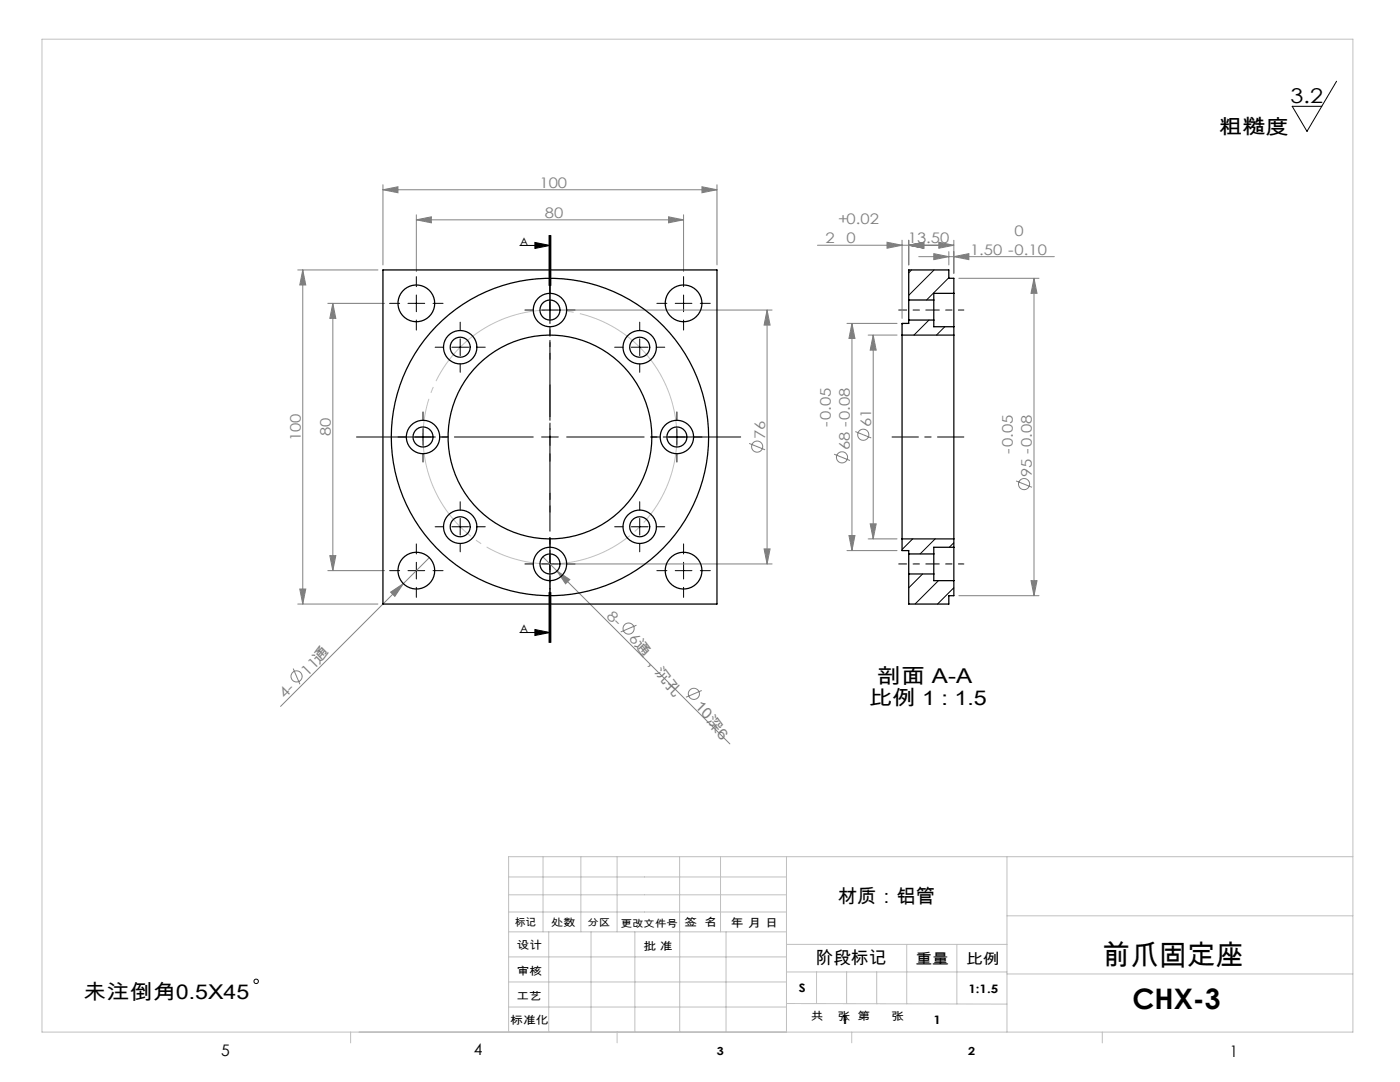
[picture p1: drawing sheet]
<svg xmlns="http://www.w3.org/2000/svg" width="279mm" height="216mm" viewBox="0 0 279 216" stroke-linecap="round" stroke-linejoin="round" font-family="sans-serif">
<g fill="none" stroke="#808080" stroke-width=".2">
<path d="M76.4 37.9l3-.6v1.2zM76.4 36.9v16M76.4 37.9h66.7M140.1 37.3l3 .6-3 .6zM143.1 36.9v16M59.4 53.9h16M60.4 53.9v66.6M60.4 53.9l.6 3h-1.2zM83.1 43.9l3-.6v1.2zM83.1 42.9v11.3M83.1 43.9h53.3M133.4 43.3l3 .6-3 .6z"/>
<path d="M136.4 42.9v11.3M163.1 48.9h27.3M177 48.3l3 .6-3 .6zM180 47.9v15.6M181.4 48.9l3-.6v1.2zM181.4 47.9v5M183.4 51.2h27M186.4 50.6l3 .6-3 .6zM187.4 48.3l3 .6-3 .6zM189.4 50.2v2.7M190.4 51.2l3-.6v1.2zM190.4 47.9v6.6"/>
<path d="M191.4 55.5h16M206.4 55.5v63.4M206.4 55.5l.6 3h-1.2zM65.4 60.5h11.4M66.4 60.5v53.4M66.4 60.5l.6 3h-1.2zM110.8 61.9h43.3M153.1 61.9v50.6M153.1 61.9l.6 3h-1.2zM169 64.5h10M170 64.5v45.4M170 64.5l.6 3h-1.2z"/>
<path d="M173.3 66.9h5.7M174.3 66.9l.6 3h-1.2zM174.3 66.9v40.6M149.5 88.5l3.2 1.3M166.5 90.6l3.1 1.3M170.7 86.1l3.2 1.3M202.8 96l3.2 1.2M59.8 117.5h1.2l-.6 3zM65.4 113.9h11.4M65.8 110.9h1.2l-.6 3zM78 118.2l2.5-1.7-1.7 2.5zM85.7 111.3l-29.7 29.7"/>
<path d="M108.3 111.1l37.4 37.3M110.8 112.5h43.3M111.2 113.9l2.5 1.7-.8 .9zM152.5 109.5h1.2l-.6 3zM169 109.9h10M169.4 106.9h1.2l-.6 3zM173.3 107.5h5.7M173.7 104.5h1.2l-.6 3zM191.4 118.9h16M205.8 115.9h1.2l-.6 3zM58.5 133.4l1.4 3.1M59.4 120.5h16"/>
<path d="M127 124.8l-3.1 1.3M140 137.8l-3.1 1.3"/>
<circle cx="151.1" cy="89.1" r="1.11"/>
<circle cx="168" cy="91.3" r="1.11"/>
<circle cx="172.3" cy="86.8" r="1.11"/>
<circle cx="204.4" cy="96.6" r="1.11"/>
<circle cx="59.2" cy="135" r="1.11"/>
<circle cx="125.5" cy="125.4" r="1.11"/>
<circle cx="138.5" cy="138.5" r="1.11"/>
</g>
<g fill="none" stroke="#000" stroke-width=".2">
<path d="M266.7 16.2l-5.9 10-2.9-5h5.9M83.1 58.9v3.3M103.8 49h6M106.8 48.4l3 .6-3 .6zM109.6 47v10M109.8 47v10M109.9 47v10M136.4 58.9v3.3M81.4 60.5h3.4M90.2 69.3h3.3M91.8 67.6v3.4M108.1 61.9h3.3"/>
<path d="M109.8 60.2v3.3M126 69.3h3.3M127.7 67.6v3.4M134.8 60.5h3.3M82.8 87.2h3.3M84.4 85.5v3.4M108.1 87.2h3.3M109.8 85.5v3.4M133.4 87.2h3.4M135.1 85.5v3.4M81.4 113.9h3.4M83.1 112.2v3.3"/>
<path d="M90.2 105.1h3.3M91.8 103.4v3.4M108.1 112.5h3.3M109.6 118.2v10M109.8 110.9v3.3M109.8 118.2v10M109.9 118.2v10zM126 105.1h3.3M127.7 103.4v3.4M134.8 113.9h3.3M136.4 112.2v3.3M103.8 126.2h6"/>
<path d="M106.8 125.6l3 .6-3 .6z"/>
<circle cx="51.1" cy="195.8" r=".44"/>
</g>
<path d="M134 79.8a25.3 25.3 0 0 0-42.4-10.2 25.3 25.3 0 0 0 11.5 42.1 25.3 25.3 0 0 0 31.3-30.5l-.4-1.4" fill="none" stroke="#c0c0c0" stroke-width=".2" stroke-dasharray="30.5 1.3 1.3 1.3" stroke-dashoffset="4.2" stroke-linecap="butt"/>
<g fill="none" stroke="#000" stroke-width=".2" stroke-dasharray="30.5 1.3 1.3 1.3">
<path d="M83.1 57.2v-2M109.8 58.5v-1.6M136.4 57.2v-2M79.8 60.5h-2M83.1 63.9v2M86.4 60.5h2M88.5 69.3h-1.7M91.8 66v-1.7M91.8 72.6v1.7M95.2 69.3h1.6M106.4 61.9h-1.6M109.8 65.2v1.7"/>
<path d="M113.1 61.9h1.7M124.3 69.3h-1.6M127.7 66v-1.7M127.7 72.6v1.7M131 69.3h1.7M133.1 60.5h-2M136.4 63.9v2M139.8 60.5h2M81.1 87.2h-1.7M84.4 83.9v-1.7M84.4 90.5v1.7M87.8 87.2h1.6"/>
<path d="M131.8 87.2h-1.7M135.1 83.9v-1.7M135.1 90.5v1.7M138.4 87.2h1.7M79.8 113.9h-2M83.1 110.5v-2M83.1 117.2v2M86.4 113.9h2M88.5 105.1h-1.7M91.8 101.8v-1.7M91.8 108.4v1.7M95.2 105.1h1.6"/>
<path d="M106.4 112.5h-1.6M109.8 109.2v-1.7M109.8 115.9v1.6M113.1 112.5h1.7M124.3 105.1h-1.6M127.7 101.8v-1.7M127.7 108.4v1.7M131 105.1h1.7M133.1 113.9h-2M136.4 110.5v-2M136.4 117.2v2M139.8 113.9h2"/>
</g>
<path d="M109.8 83.9v-34.9M109.8 90.5v34.8M113.1 87.2h34.7" fill="none" stroke="#000" stroke-width=".2" stroke-dasharray="30.5 1.3 1.3 1.3" stroke-dashoffset="15"/>
<path d="M106.4 87.2h-35.2" fill="none" stroke="#000" stroke-width=".2" stroke-dasharray="30.5 1.3 1.3 1.3" stroke-dashoffset="14.7"/>
<path d="M179.4 61.9h7M179.4 112.5h7" fill="none" stroke="#000" stroke-width=".2" stroke-dasharray="30.5 1.3 1.3 1.3" stroke-dashoffset="28.9"/>
<path d="M192.4 87.2h-14.4" fill="none" stroke="#000" stroke-width=".2" stroke-dasharray="30.5 1.3 1.3 1.3" stroke-dashoffset="25.2"/>
<path d="M186.4 61.9h6M186.4 112.5h6" fill="none" stroke="#000" stroke-width=".2" stroke-dasharray="30.5 1.3 1.3 1.3" stroke-dashoffset="29.4"/>
<path d="M109.8 47v81.2" fill="none" stroke="#000" stroke-width=".2" stroke-dasharray="6.3 1.3 1.3 1.3 5.1" stroke-dashoffset=".7"/>
<g fill="none" stroke="#c0c0c0" stroke-width=".2">
<path d="M8.4 7.8h261.6v198.1h-261.6zM101.5 178.5h55.5M101.5 175h55.5M108.4 170.9v15M115.9 170.9v15M123.2 170.9v15M135.6 170.9v15M143.8 170.9v15M157 170.9v35M201 170.9v35M270 170.9h-168.5v35M101.5 195.9h55.5"/>
<path d="M101.5 190.9h55.5M101.5 185.9h55.5M101.5 182h55.5M109.5 185.9v20M118 185.9v20M126.7 185.9v20M135.7 185.9v20M144.9 185.9v20M157 188.4h44M157 193.9h44M163 193.9v6.4M169 193.9v6.4"/>
<path d="M175 193.9v6.4M181 188.4v11.9M191 188.4v11.9M201 194.3h69M201 182.7h69M70 205.9v2.2M101.5 200.9h55.5M123.2 205.9v2.2M157 200.2l44 .2M170 205.9v2.2M220 205.9v2.2"/>
</g>
<path d="M106.8 48.4l3 .6-3 .6zM106.8 125.6l3 .6-3 .6z" fill="#000"/>
<g fill="#808080">
<path d="M78 118.2l2.5-1.7-1.7 2.5z"/>
<path d="M111.2 113.9l2.5 1.7-.8 .9z"/>
<path d="M152.5 109.5h1.2l-.6 3zM153.1 61.9l.6 3h-1.2z"/>
<path d="M140.1 37.3l3 .6-3 .6zM76.4 37.9l3-.6v1.2z"/>
<path d="M83.1 43.9l3-.6v1.2zM133.4 43.3l3 .6-3 .6zM181.4 48.9l3-.6v1.2zM187.4 48.3l3 .6-3 .6zM177 48.3l3 .6-3 .6zM181.4 48.9l3-.6v1.2zM186.4 50.6l3 .6-3 .6zM190.4 51.2l3-.6v1.2z"/>
<path d="M60.4 53.9l.6 3h-1.2zM59.8 117.5h1.2l-.6 3zM66.4 60.5l.6 3h-1.2zM65.8 110.9h1.2l-.6 3zM174.3 66.9l.6 3h-1.2zM173.7 104.5h1.2l-.6 3zM170 64.5l.6 3h-1.2zM169.4 106.9h1.2l-.6 3zM206.4 55.5l.6 3h-1.2zM205.8 115.9h1.2l-.6 3z"/>
</g>
<g fill="none" stroke="#000" stroke-width=".25">
<path d="M76.4 53.9h66.7v66.6h-66.7zM181.4 59.9v4M181.4 59.9h5M186.4 59.9v4M190.4 58.5v6.7M190.4 58.5v-3h-1v-1.6h-8v6M190.4 58.5h-4v1.4M180 66.9v40.6M180 66.9h10.4M181.4 63.9v.6h-1.4v2.4M181.4 63.9h5M186.4 63.9v1.3h4"/>
<path d="M190.4 66.9v40.6M190.4 65.2v1.7M180 107.5v2.4h1.4v.6M180 107.5h10.4M181.4 110.5v4M181.4 114.5v6h8v-1.6h1v-3M181.4 110.5h5M181.4 114.5h5M186.4 110.5v4M186.4 114.5v1.4h4M190.4 109.2v6.7M190.4 107.5v1.7"/>
<path d="M190.4 109.2h-4v1.3"/>
<circle cx="83.1" cy="60.5" r="3.7"/>
<circle cx="91.8" cy="69.3" r="2"/>
<circle cx="91.8" cy="69.3" r="3.3"/>
<circle cx="109.8" cy="61.9" r="2"/>
<circle cx="109.8" cy="61.9" r="3.3"/>
<circle cx="127.7" cy="69.3" r="3.3"/>
<circle cx="127.7" cy="69.3" r="2"/>
<circle cx="136.4" cy="60.5" r="3.7"/>
<circle cx="84.4" cy="87.2" r="3.3"/>
<circle cx="84.4" cy="87.2" r="2"/>
<circle cx="109.8" cy="87.2" r="31.7"/>
<circle cx="109.8" cy="87.2" r="20.3"/>
<circle cx="135.1" cy="87.2" r="3.3"/>
<circle cx="135.1" cy="87.2" r="2"/>
<circle cx="83.1" cy="113.9" r="3.7"/>
<circle cx="91.8" cy="105.1" r="2"/>
<circle cx="91.8" cy="105.1" r="3.3"/>
<circle cx="109.8" cy="112.5" r="3.3"/>
<circle cx="109.8" cy="112.5" r="2"/>
<circle cx="127.7" cy="105.1" r="3.3"/>
<circle cx="127.7" cy="105.1" r="2"/>
<circle cx="136.4" cy="113.9" r="3.7"/>
</g>
<path d="M181.9 53.9l-.5 .5M186.4 53.9l-5 5M189.4 55.4l-4.5 4.5M180.2 64.5l-.2 .2M185.4 63.9l-3 3M188.6 65.2l-1.7 1.7M182.1 107.5l-2.1 2.1M184.1 114.5l-2.7 2.8M186.6 107.5l-3 3M187.3 115.9l-4.7 4.6M190.4 108.3l-.9 .9M190.4 117.3l-3.3 3.2" fill="none" stroke="#000" stroke-width=".2"/>
<g font-size="5.6">
<text x="220" y="192.5">前爪固定座</text>
<text x="226" y="201.3">CHX-3</text>
</g>
<g font-size="4.1">
<text x="257.6" y="20.6">3.2</text>
<text x="243.2" y="26.7">粗糙度</text>
<text x="175" y="136.2">剖面 A-A</text>
<text x="173.4" y="140.8">比例 1 : 1.5</text>
<text x="16.6" y="199.4">未注倒角0.5X45</text>
</g>
<text font-size="3.9" x="167.2" y="180.1">材质：铝管</text>
<text font-size="3.5" x="162.8" y="192.3">阶段标记</text>
<g font-size="3.2">
<text x="44.2" y="210.6">5</text>
<text x="94.6" y="210.6">4</text>
<text x="245.4" y="210.9">1</text>
</g>
<g font-size="2.9" fill="#808080">
<text x="107.7" y="37.5">100</text>
<text x="108.7" y="43.5">80</text>
<text x="167.3" y="44.7">+0.02</text>
<text x="202.5" y="47">0</text>
<text x="164.7" y="48.5">2</text>
<text x="169" y="48.5">0</text>
<text x="181.2" y="48.5">13.50</text>
<text x="193.6" y="50.8">1.50 -0.10</text>
<text x="60" y="88" transform="rotate(-90 60 88)">100</text>
<text x="66" y="87" transform="rotate(-90 66 87)">80</text>
<text x="152.7" y="87.7" transform="rotate(-90 152.7 87.7)">76</text>
<text x="165.8" y="85.2" transform="rotate(-90 165.8 85.2)">-0.05</text>
<text x="169.6" y="89.8" transform="rotate(-90 169.6 89.8)">68 -0.08</text>
<text x="173.9" y="85.3" transform="rotate(-90 173.9 85.3)">61</text>
<text x="202.1" y="90.5" transform="rotate(-90 202.1 90.5)">-0.05</text>
<text x="205.9" y="95.1" transform="rotate(-90 205.9 95.1)">95 -0.08</text>
<text x="120.9" y="123.1" transform="rotate(45 120.9 123.1)">8-</text>
<text x="125.4" y="127.6" transform="rotate(45 125.4 127.6)">6</text>
<text x="126.6" y="128.7" transform="rotate(53 126.6 128.7)">通，沉孔</text>
<text x="61.3" y="135.1" transform="rotate(-45 61.3 135.1)">11</text>
<text x="63.7" y="132.7" transform="rotate(-53 63.7 132.7)">通</text>
<text x="56.8" y="139.5" transform="rotate(-45 56.8 139.5)">4-</text>
<text x="138.7" y="140.8" transform="rotate(53 138.7 140.8)">10深6</text>
</g>
<g font-size="2.9">
<text x="182.7" y="192.3">重量</text>
<text x="192.8" y="192.4">比例</text>
</g>
<g font-size="2.3">
<text x="103.8" y="49.1">A</text>
<text x="103.8" y="126.3">A</text>
<text x="145.8" y="185">年 月 日</text>
<text x="159.4" y="198">S</text>
<text x="193.3" y="198.2">1:1.5</text>
<text x="167.9" y="204.4">1</text>
<text x="186.3" y="204.4">1</text>
</g>
<g font-size="2.2">
<text x="136.6" y="184.8">签 名</text>
<text x="103.1" y="189.5">设计</text>
<text x="128.4" y="189.5">批 准</text>
<text x="103.1" y="194.5">审核</text>
<text x="103" y="199.6">工艺</text>
<text x="161.8" y="203.5">共</text>
<text x="167.2" y="203.5">张 第</text>
<text x="177.9" y="203.5">张</text>
<text x="101.8" y="204.4">标准化</text>
<text x="143.1" y="210.5">3</text>
<text x="193.2" y="210.5">2</text>
</g>
<g font-size="2.1">
<text x="102.8" y="184.7">标记</text>
<text x="110" y="184.8">处数</text>
</g>
<g font-size="2">
<text x="117.3" y="184.8">分区</text>
<text x="123.9" y="184.9">更改文件号</text>
</g>
</svg>
